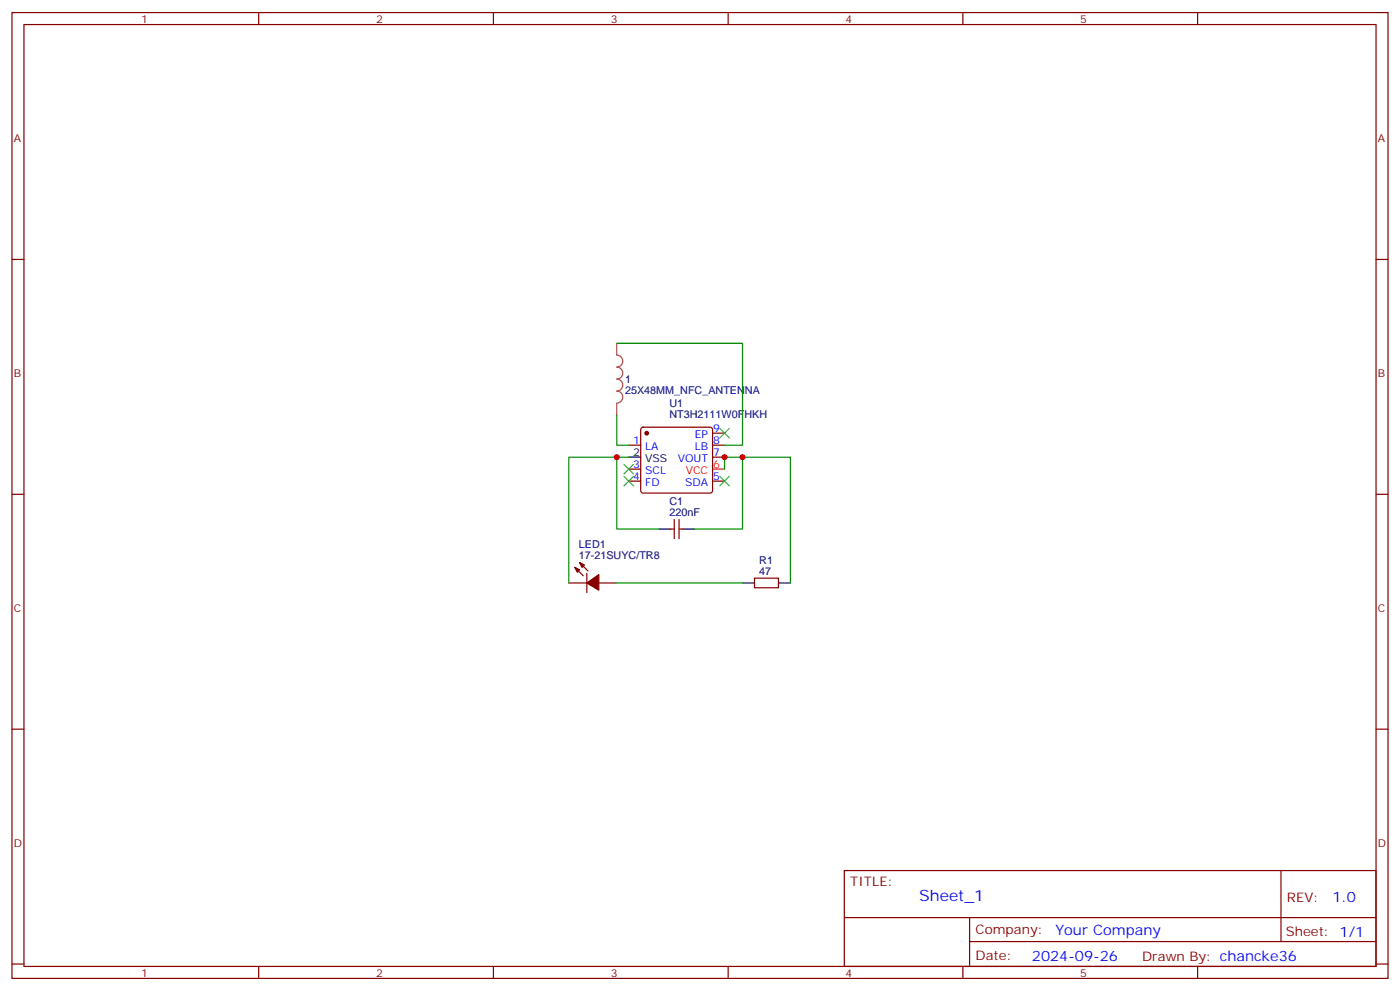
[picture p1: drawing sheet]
<svg xmlns="http://www.w3.org/2000/svg" width="412mm" height="292mm" viewBox="0 0 412 292" stroke-linecap="round" stroke-linejoin="round" font-family="sans-serif">
<g fill="none" stroke="#870000" stroke-width=".35">
<path d="M3.5 3.7h405.4v284.3h-405.4zM7.1 7.2h398.2v277.3h-398.2zM76.2 3.7v3.5M145.3 3.7v3.5M214.5 3.7v3.5M283.6 3.7v3.5M352.8 3.7v3.5M3.5 76.4h3.6M405.3 76.4h3.6M185.2 131.1h3.5M185.2 138.1h3.5M189 126l.4-.2h19.8l.5 .2 .2 .5v18l-.2 .5-.5 .2h-19.8l-.5-.3-.2-.4v-18z"/>
<path d="M209.9 127.5h3.5M209.9 131.1h3.5M209.9 134.6h3.5M3.5 145.5h3.6M185.2 141.6h3.5M197.6 155.8h1M198.6 152.9v5.7M200 152.9v5.7M200 155.8h1.1M209.9 141.6h3.5M405.3 145.5h3.6M167.6 171.6h5.3"/>
<path d="M169.3 167l2.5 2.5M170.7 165.6l2.5 2.5M172.9 168.8v5.6M176.4 171.6h5.3M222.2 170.2h7.1v2.8h-7.1zM3.5 214.7h3.6M405.3 214.7h3.6M248.7 256.3h156.6v28.2h-156.6zM377.3 256.3v20.9M248.7 270.1h156.5M285.6 277.2h119.6M285.6 270.1v14.2"/>
<path d="M3.5 283.8h3.6M76.2 284.5v3.5M145.3 284.5v3.5M214.5 284.5v3.5M283.6 284.5v3.5M352.8 284.5v3.5M405.3 283.8h3.6"/>
</g>
<path d="M209.9 138.1h3.5" fill="none" stroke="#f00" stroke-width=".35"/>
<path d="M185.2 134.6h3.5M194 155.8h3.6M201.1 155.8h3.5M218.7 171.6h3.5M229.3 171.6h3.5" fill="none" stroke="#000" stroke-width=".35"/>
<g fill="#870000" stroke="#870000" stroke-width=".35">
<path d="M169.3 167l1.4 .7-.7 .8z"/>
<path d="M170.7 165.6l1.5 .7-.8 .7z"/>
<path d="M172.9 171.6l3.5-2.4v4.5z"/>
<circle cx="190.5" cy="127.5" r=".53"/>
</g>
<path d="M181.7 108.1a1.76 1.76 0 0 1 1.7 1.7 1.76 1.76 0 0 1-1.7 1.8 1.76 1.76 0 0 1 1.7 1.8 1.76 1.76 0 0 1-1.7 1.7 1.76 1.76 0 0 1 1.7 1.8 1.76 1.76 0 0 1-1.7 1.8M181.7 101.1v3.4a1.76 1.76 0 0 1 1.7 1.8 1.76 1.76 0 0 1-1.7 1.8M181.7 118.8v3.4" fill="none" stroke="#a64a4a" stroke-width=".35"/>
<path d="M181.7 101.1h37v30h-5.3M181.7 122.2v8.9h3.5M181.7 134.6h-14.1v37M185.2 134.6h-3.5v21.2h12.3M213.4 138.1v-3.5h5.3v21.2h-14.1M218.7 134.6h14.1v37M181.7 171.6h37" fill="none" stroke="#008700" stroke-width=".35"/>
<path d="M183.8 136.7l2.8 2.8M186.6 136.7l-2.8 2.8M212 126.1l2.8 2.8M214.8 126.1l-2.8 2.8M183.8 140.2l2.8 2.9M186.6 140.2l-2.8 2.9M212 140.2l2.8 2.9M214.8 140.2l-2.8 2.9" fill="none" stroke="#3c3" stroke-width=".35"/>
<g fill="#c00">
<circle cx="213.4" cy="134.6" r=".88"/>
<circle cx="181.7" cy="134.6" r=".88"/>
<circle cx="218.7" cy="134.6" r=".88"/>
</g>
<text font-size="4.6" fill="#00f" x="270.8" y="265.3">Sheet_1</text>
<g font-size="4.2" fill="#00f">
<text x="392.5" y="265.6">1.0</text>
<text x="310.9" y="275.1">Your Company</text>
<text x="304" y="282.9">2024-09-26</text>
</g>
<g font-size="3.9" fill="#800">
<text x="250.5" y="260.9">TITLE:</text>
<text x="379.1" y="265.6">REV:</text>
<text x="287.4" y="275.1">Company:</text>
<text x="378.7" y="275.7">Sheet: 1/1</text>
<text x="287.4" y="282.8">Date:</text>
<text x="336.4" y="282.8">Drawn By: chancke36</text>
</g>
<g font-size="3.2" fill="#800">
<text x="41.6" y="6.7">1</text>
<text x="110.8" y="6.7">2</text>
<text x="179.9" y="6.7">3</text>
<text x="249.1" y="6.7">4</text>
<text x="318.2" y="6.7">5</text>
<text x="4.1" y="41.8">A</text>
<text x="405.9" y="41.8">A</text>
<text x="4.1" y="110.9">B</text>
<text x="405.9" y="110.9">B</text>
<text x="4.1" y="180.1">C</text>
<text x="405.9" y="180.1">C</text>
<text x="4.1" y="249.2">D</text>
<text x="405.9" y="249.2">D</text>
<text x="41.6" y="287.5">1</text>
<text x="110.8" y="287.5">2</text>
<text x="179.9" y="287.5">3</text>
<text x="249.1" y="287.5">4</text>
<text x="318.2" y="287.5">5</text>
</g>
<g font-size="3.2" fill="#000080">
<text x="184.1" y="112.7">1</text>
<text x="184.1" y="115.9">25X48MM_NFC_ANTENNA</text>
<text x="197.2" y="119.8">U1</text>
<text x="197.2" y="122.9">NT3H2111W0FHKH</text>
<text x="197.2" y="148.7">C1</text>
<text x="197.2" y="151.9">220nF</text>
<text x="170.5" y="161.4">LED1</text>
<text x="170.5" y="164.6">17-21SUYC/TR8</text>
<text x="223.7" y="166">R1</text>
<text x="223.7" y="169.2">47</text>
</g>
<g font-size="3.2" fill="#00f">
<text x="186.5" y="130.7">1</text>
<text x="204.7" y="128.9">EP</text>
<text x="210.1" y="127.2">9</text>
<text x="210.1" y="130.7">8</text>
<text x="186.5" y="137.8">3</text>
<text x="190" y="132.5">LA</text>
<text x="199.7" y="136">VOUT</text>
<text x="204.7" y="132.5">LB</text>
<text x="210.1" y="134.2">7</text>
<text x="186.5" y="141.3">4</text>
<text x="190" y="143.1">FD</text>
<text x="190" y="139.5">SCL</text>
<text x="201.8" y="143.1">SDA</text>
<text x="210.1" y="141.3">5</text>
</g>
<g font-size="3.2">
<text x="186.5" y="134.2">2</text>
<text x="190" y="136">VSS</text>
</g>
<g font-size="3.2" fill="#f00">
<text x="210.1" y="137.8">6</text>
<text x="202" y="139.5">VCC</text>
</g>
</svg>
